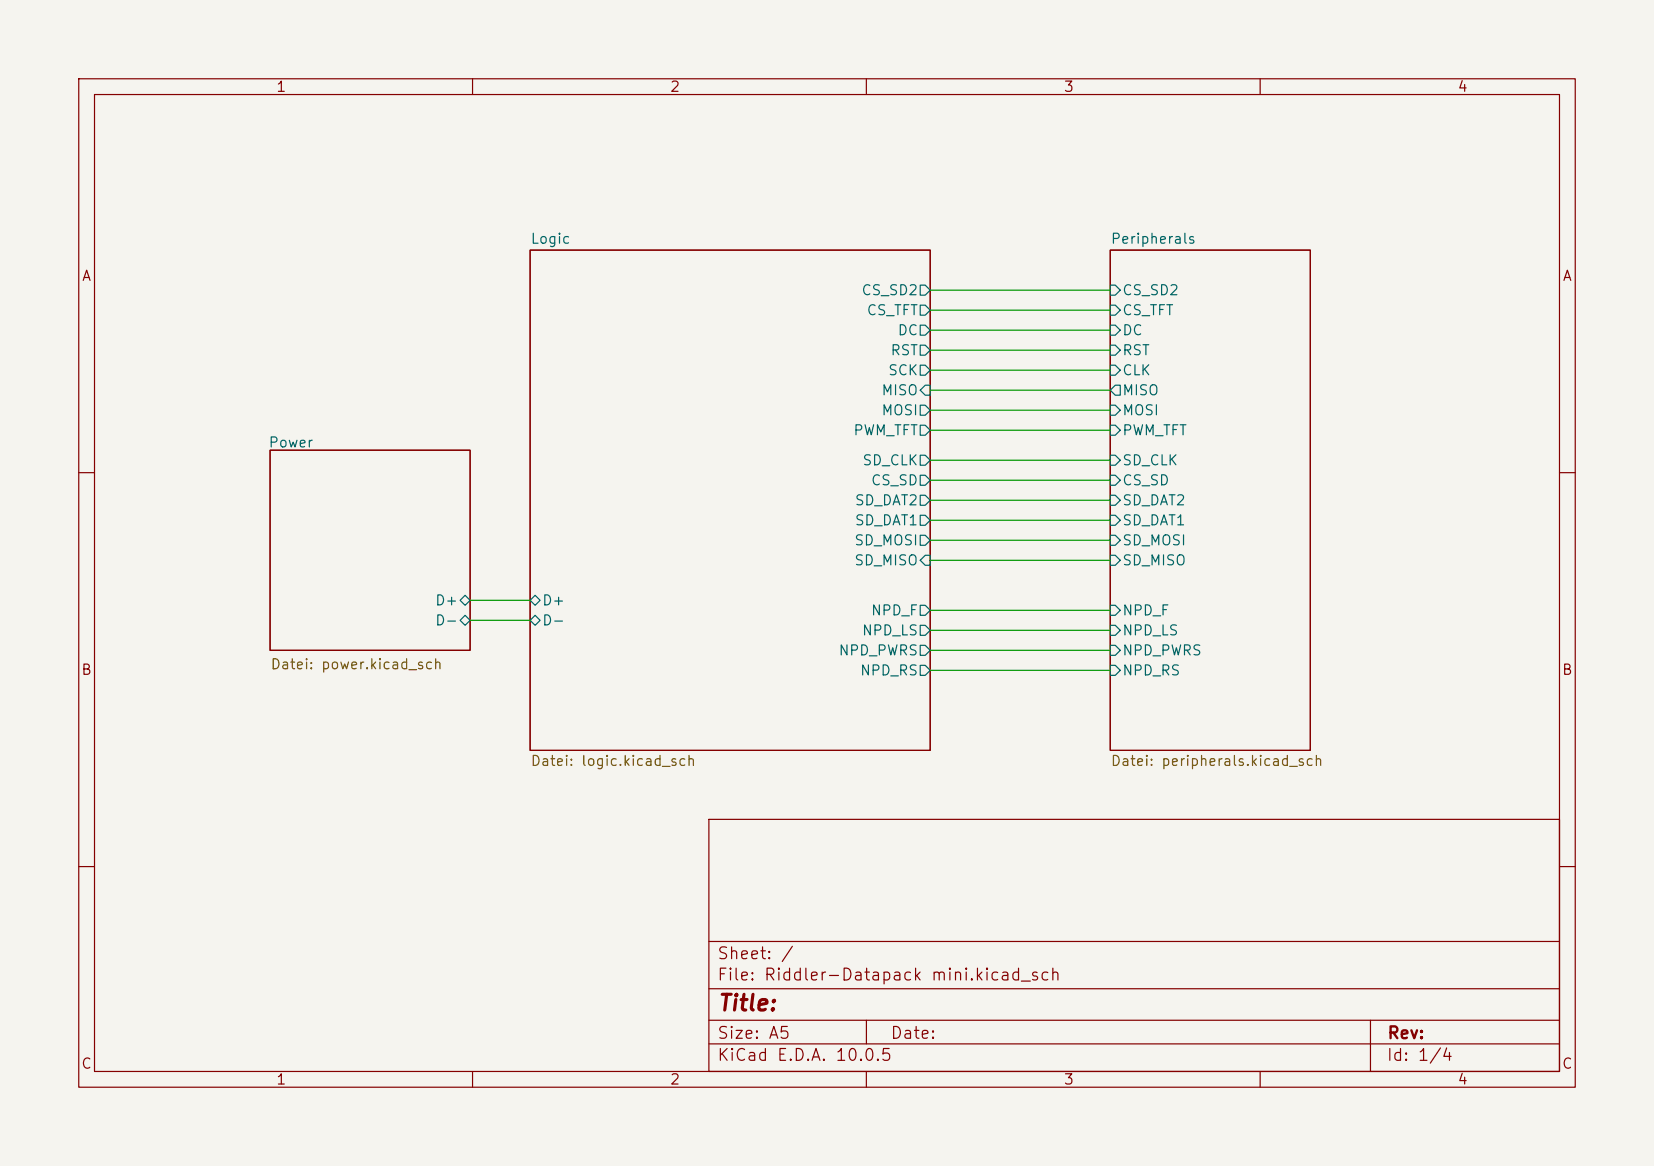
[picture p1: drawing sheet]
<svg xmlns="http://www.w3.org/2000/svg" width="210mm" height="148mm" viewBox="0 0 210 148" stroke-linecap="round" stroke-linejoin="round" font-family="sans-serif">
<path d="M0 0h210v148h-210z" fill="#f5f4ef" stroke="#f5f4ef" stroke-width=".13"/>
<g fill="none" stroke="#840000" stroke-width=".15">
<path d="M10 10h190v128h-190zM12 12h186v124h-186zM60 10v2M110 10v2M160 10v2M67.3 31.8h50.8v63.5h-50.8zM141 31.8h25.4v63.5h-25.4zM34.3 57.2h25.4v25.4h-25.4zM10 60h2M198 60h2M10 110h2M90 104h108v32h-108z"/>
<path d="M90 119.5h108M198 110h2M60 136v2M90 132.5h108M90 129.5h108M90 125.5h108M110 136v2M110 129.5v3M160 136v2M174 129.5v6.5"/>
</g>
<g fill="none" stroke="#006464" stroke-width=".15">
<path d="M116.8 38.7h.7l.6 .7-.6 .6h-.7zM116.8 36.2h.7l.6 .6-.6 .7h-.7zM141 38.7h.6l.6 .7-.6 .6h-.6zM141 36.2h.6l.6 .6-.6 .7h-.6zM116.8 41.3h.7l.6 .6-.6 .6h-.7zM116.8 51.4h.7l.6 .7-.6 .6h-.7zM116.8 54h.7l.6 .6-.6 .6h-.7zM116.8 43.8h.7l.6 .7-.6 .6h-.7zM116.8 46.4h.7l.6 .6-.6 .6h-.7zM116.8 57.8h.7l.6 .6-.6 .7h-.7zM117.5 48.9h.6v1.3h-.6l-.7-.7zM141 57.8h.6l.6 .6-.6 .7h-.6z"/>
<path d="M141 46.4h.6l.6 .6-.6 .6h-.6zM141 41.3h.6l.6 .6-.6 .6h-.6zM141 51.4h.6l.6 .7-.6 .6h-.6zM141 54h.6l.6 .6-.6 .6h-.6zM141 43.8h.6l.6 .7-.6 .6h-.6zM141.6 48.9h.6v1.3h-.6l-.6-.7zM59.1 75.6l.6 .6-.6 .6-.7-.6zM59.1 78.1l.6 .6-.6 .7-.7-.7zM67.3 76.2l.6-.6 .7 .6-.7 .6zM67.3 78.7l.6-.6 .7 .6-.7 .7zM116.8 60.3h.7l.6 .7-.6 .6h-.7zM116.8 65.4h.7l.6 .6-.6 .7h-.7z"/>
<path d="M116.8 62.9h.7l.6 .6-.6 .6h-.7zM116.8 67.9h.7l.6 .7-.6 .6h-.7zM116.8 76.8h.7l.6 .7-.6 .6h-.7zM116.8 79.4h.7l.6 .6-.6 .6h-.7zM117.5 70.5h.6v1.3h-.6l-.7-.7zM141 60.3h.6l.6 .7-.6 .6h-.6zM141 65.4h.6l.6 .6-.6 .7h-.6zM141 62.9h.6l.6 .6-.6 .6h-.6zM141 70.5h.6l.6 .6-.6 .7h-.6zM141 67.9h.6l.6 .7-.6 .6h-.6zM141 76.8h.6l.6 .7-.6 .6h-.6zM141 79.4h.6l.6 .6-.6 .6h-.6z"/>
<path d="M116.8 81.9h.7l.6 .7-.6 .6h-.7zM116.8 84.5h.7l.6 .6-.6 .6h-.7zM141 81.9h.6l.6 .7-.6 .6h-.6zM141 84.5h.6l.6 .6-.6 .6h-.6z"/>
</g>
<g fill="none" stroke="#009600" stroke-width=".15">
<path d="M118.1 36.8h22.9M118.1 39.4h22.9M118.1 49.5h22.9M118.1 52.1h22.9M118.1 44.5h22.9M118.1 47h22.9M118.1 54.6h22.9M118.1 58.4h22.9M118.1 41.9h22.9M59.7 78.7h7.6M59.7 76.2h7.6M118.1 66h22.9"/>
<path d="M118.1 63.5h22.9M118.1 71.1h22.9M118.1 68.6h22.9M118.1 61h22.9M118.1 77.5h22.9M118.1 80h22.9M118.1 82.6h22.9M118.1 85.1h22.9"/>
</g>
<text font-size="2" fill="#840000" x="91" y="128.8">Title:</text>
<g font-size="1.5" fill="#840000">
<text x="91" y="124.8">File: Riddler-Datapack mini.kicad_sch</text>
<text x="91" y="122.1">Sheet: /</text>
<text x="91" y="135">KiCad E.D.A. 10.0.5</text>
<text x="91" y="132.2">Size: A5</text>
<text x="113" y="132.2">Date:</text>
<text x="176" y="135">Id: 1/4</text>
<text x="176.1" y="132.2">Rev:</text>
</g>
<g font-size="1.3" fill="#840000">
<text x="35" y="12">1</text>
<text x="85" y="12">2</text>
<text x="135" y="12">3</text>
<text x="185" y="12">4</text>
<text x="10.3" y="36">A</text>
<text x="198.3" y="36">A</text>
<text x="10.2" y="86">B</text>
<text x="198.2" y="86">B</text>
<text x="10.2" y="136">C</text>
<text x="35" y="138">1</text>
<text x="85" y="138">2</text>
<text x="135" y="138">3</text>
<text x="185" y="138">4</text>
<text x="198.2" y="136">C</text>
</g>
<g font-size="1.3" fill="#006464">
<text x="67.3" y="31.3">Logic</text>
<text x="140.9" y="31.3">Peripherals</text>
<text x="109.3" y="37.8">CS_SD2</text>
<text x="110" y="40.3">CS_TFT</text>
<text x="142.4" y="40.3">CS_TFT</text>
<text x="142.4" y="37.8">CS_SD2</text>
<text x="112.7" y="48">SCK</text>
<text x="113" y="45.4">RST</text>
<text x="113.9" y="42.9">DC</text>
<text x="142.4" y="48">CLK</text>
<text x="142.4" y="42.9">DC</text>
<text x="142.4" y="45.4">RST</text>
<text x="111.8" y="53">MOSI</text>
<text x="111.8" y="50.5">MISO</text>
<text x="142.4" y="53">MOSI</text>
<text x="142.4" y="50.5">MISO</text>
<text x="34" y="57.1">Power</text>
<text x="108.3" y="55.6">PWM_TFT</text>
<text x="109.4" y="59.4">SD_CLK</text>
<text x="142.4" y="59.4">SD_CLK</text>
<text x="142.4" y="55.6">PWM_TFT</text>
<text x="108.4" y="64.5">SD_DAT2</text>
<text x="110.5" y="61.9">CS_SD</text>
<text x="142.4" y="61.9">CS_SD</text>
<text x="142.4" y="64.5">SD_DAT2</text>
<text x="108.4" y="69.5">SD_MOSI</text>
<text x="108.4" y="67">SD_DAT1</text>
<text x="142.4" y="67">SD_DAT1</text>
<text x="142.4" y="69.5">SD_MOSI</text>
<text x="55.2" y="77.2">D+</text>
<text x="68.7" y="77.2">D+</text>
<text x="108.4" y="72.1">SD_MISO</text>
<text x="142.4" y="72.1">SD_MISO</text>
<text x="55.2" y="79.7">D-</text>
<text x="68.7" y="79.7">D-</text>
<text x="106.4" y="83.5">NPD_PWRS</text>
<text x="109.3" y="81">NPD_LS</text>
<text x="110.5" y="78.4">NPD_F</text>
<text x="142.4" y="78.4">NPD_F</text>
<text x="142.4" y="81">NPD_LS</text>
<text x="142.4" y="83.5">NPD_PWRS</text>
<text x="109.1" y="86.1">NPD_RS</text>
<text x="142.4" y="86.1">NPD_RS</text>
</g>
<g font-size="1.3" fill="#725600">
<text x="34.3" y="85.3">Datei: power.kicad_sch</text>
<text x="67.3" y="97.5">Datei: logic.kicad_sch</text>
<text x="140.9" y="97.5">Datei: peripherals.kicad_sch</text>
</g>
</svg>
